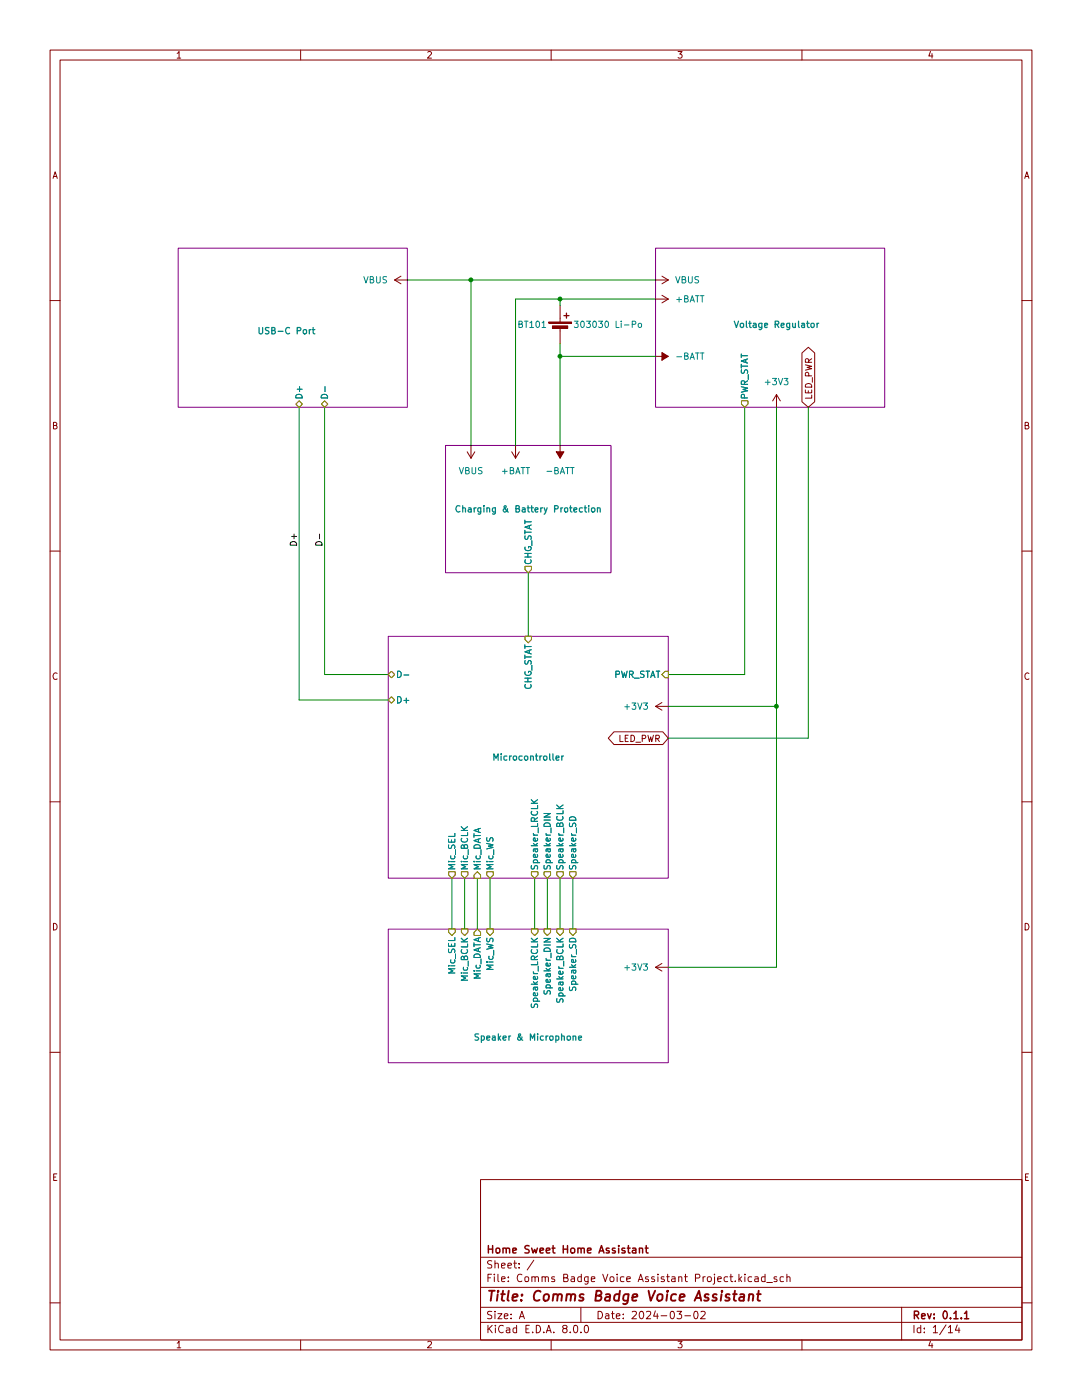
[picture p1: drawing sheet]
(kicad_sch
 (version 20231120)
 (generator "eeschema")
 (generator_version "8.0")
 (paper "A" portrait)
 (title_block
  (title "Comms Badge Voice Assistant")
  (date "2024-03-02")
  (rev "0.1.1")
  (company "Home Sweet Home Assistant"))
 (lib_symbols
  (symbol "Comms Badge Voice Assistant Project:+3V3"
   (power)
   (pin_names
    (offset 0)) (exclude_from_sim no) (in_bom yes) (on_board yes)
   (property "Reference" "#PWR" (at 0 -3.81 0) (effects (font (size 1.27 1.27)) (hide yes)))
   (property "Value" "+3V3" (at 0 3.556 0) (effects (font (size 1.27 1.27))))
   (property "Footprint" "" (at 0 0 0) (effects (font (size 1.27 1.27)) (hide yes)))
   (property "Datasheet" "" (at 0 0 0) (effects (font (size 1.27 1.27)) (hide yes)))
   (property "Description" "Power symbol creates a global label with name \"+3V3\"" (at 0 0 0) (effects (font (size 1.27 1.27)) (hide yes)))
   (symbol "+3V3_0_1"
    (polyline (pts (xy -0.762 1.27) (xy 0 2.54)) (stroke (width 0) (type default)) (fill (type none)))
    (polyline (pts (xy 0 0) (xy 0 2.54)) (stroke (width 0) (type default)) (fill (type none)))
    (polyline (pts (xy 0 2.54) (xy 0.762 1.27)) (stroke (width 0) (type default)) (fill (type none))))
   (symbol "+3V3_1_1"
    (pin power_in line (at 0 0 90) (length 0) hide (name "+3V3" (effects (font (size 1.27 1.27)))) (number "1" (effects (font (size 1.27 1.27)))))))
  (symbol "Comms Badge Voice Assistant Project:+BATT"
   (power)
   (pin_names
    (offset 0)) (exclude_from_sim no) (in_bom yes) (on_board yes)
   (property "Reference" "#PWR" (at 0 -3.81 0) (effects (font (size 1.27 1.27)) (hide yes)))
   (property "Value" "+BATT" (at 0 3.556 0) (effects (font (size 1.27 1.27))))
   (property "Footprint" "" (at 0 0 0) (effects (font (size 1.27 1.27)) (hide yes)))
   (property "Datasheet" "" (at 0 0 0) (effects (font (size 1.27 1.27)) (hide yes)))
   (property "Description" "Power symbol creates a global label with name \"+BATT\"" (at 0 0 0) (effects (font (size 1.27 1.27)) (hide yes)))
   (symbol "+BATT_0_1"
    (polyline (pts (xy -0.762 1.27) (xy 0 2.54)) (stroke (width 0) (type default)) (fill (type none)))
    (polyline (pts (xy 0 0) (xy 0 2.54)) (stroke (width 0) (type default)) (fill (type none)))
    (polyline (pts (xy 0 2.54) (xy 0.762 1.27)) (stroke (width 0) (type default)) (fill (type none))))
   (symbol "+BATT_1_1"
    (pin power_in line (at 0 0 90) (length 0) hide (name "+BATT" (effects (font (size 1.27 1.27)))) (number "1" (effects (font (size 1.27 1.27)))))))
  (symbol "Comms Badge Voice Assistant Project:-BATT"
   (power)
   (pin_names
    (offset 0)) (exclude_from_sim no) (in_bom yes) (on_board yes)
   (property "Reference" "#PWR" (at 0 -3.81 0) (effects (font (size 1.27 1.27)) (hide yes)))
   (property "Value" "-BATT" (at 0 3.556 0) (effects (font (size 1.27 1.27))))
   (property "Footprint" "" (at 0 0 0) (effects (font (size 1.27 1.27)) (hide yes)))
   (property "Datasheet" "" (at 0 0 0) (effects (font (size 1.27 1.27)) (hide yes)))
   (property "Description" "Power symbol creates a global label with name \"-BATT\"" (at 0 0 0) (effects (font (size 1.27 1.27)) (hide yes)))
   (symbol "-BATT_0_1"
    (polyline (pts (xy 0 0) (xy 0 2.54)) (stroke (width 0) (type default)) (fill (type none)))
    (polyline (pts (xy 0.762 1.27) (xy -0.762 1.27) (xy 0 2.54) (xy 0.762 1.27)) (stroke (width 0) (type default)) (fill (type outline))))
   (symbol "-BATT_1_1"
    (pin power_in line (at 0 0 90) (length 0) hide (name "-BATT" (effects (font (size 1.27 1.27)))) (number "1" (effects (font (size 1.27 1.27)))))))
  (symbol "Comms Badge Voice Assistant Project:Battery_Cell"
   (pin_numbers hide)
   (pin_names
    (offset 0) hide) (exclude_from_sim no) (in_bom yes) (on_board yes)
   (property "Reference" "BT" (at 2.54 2.54 0) (effects (font (size 1.27 1.27)) (justify left)))
   (property "Value" "Battery_Cell" (at 2.54 0 0) (effects (font (size 1.27 1.27)) (justify left)))
   (property "Footprint" "" (at 0 1.524 90) (effects (font (size 1.27 1.27)) (hide yes)))
   (property "Datasheet" "~" (at 0 1.524 90) (effects (font (size 1.27 1.27)) (hide yes)))
   (property "Description" "Single-cell battery" (at 0 0 0) (effects (font (size 1.27 1.27)) (hide yes)))
   (symbol "Battery_Cell_0_1"
    (rectangle (start -2.286 1.778) (end 2.286 1.524) (stroke (width 0) (type default)) (fill (type outline)))
    (rectangle (start -1.524 1.016) (end 1.524 0.508) (stroke (width 0) (type default)) (fill (type outline)))
    (polyline (pts (xy 0 0.762) (xy 0 0)) (stroke (width 0) (type default)) (fill (type none)))
    (polyline (pts (xy 0 1.778) (xy 0 2.54)) (stroke (width 0) (type default)) (fill (type none)))
    (polyline (pts (xy 0.762 3.048) (xy 1.778 3.048)) (stroke (width 0.254) (type default)) (fill (type none)))
    (polyline (pts (xy 1.27 3.556) (xy 1.27 2.54)) (stroke (width 0.254) (type default)) (fill (type none))))
   (symbol "Battery_Cell_1_1"
    (pin passive line (at 0 5.08 270) (length 2.54) (name "+" (effects (font (size 1.27 1.27)))) (number "1" (effects (font (size 1.27 1.27)))))
    (pin passive line (at 0 -2.54 90) (length 2.54) (name "-" (effects (font (size 1.27 1.27)))) (number "2" (effects (font (size 1.27 1.27)))))))
  (symbol "Comms Badge Voice Assistant Project:VBUS"
   (power)
   (pin_names
    (offset 0)) (exclude_from_sim no) (in_bom yes) (on_board yes)
   (property "Reference" "#PWR" (at 0 -3.81 0) (effects (font (size 1.27 1.27)) (hide yes)))
   (property "Value" "VBUS" (at 0 3.81 0) (effects (font (size 1.27 1.27))))
   (property "Footprint" "" (at 0 0 0) (effects (font (size 1.27 1.27)) (hide yes)))
   (property "Datasheet" "" (at 0 0 0) (effects (font (size 1.27 1.27)) (hide yes)))
   (property "Description" "Power symbol creates a global label with name \"VBUS\"" (at 0 0 0) (effects (font (size 1.27 1.27)) (hide yes)))
   (symbol "VBUS_0_1"
    (polyline (pts (xy -0.762 1.27) (xy 0 2.54)) (stroke (width 0) (type default)) (fill (type none)))
    (polyline (pts (xy 0 0) (xy 0 2.54)) (stroke (width 0) (type default)) (fill (type none)))
    (polyline (pts (xy 0 2.54) (xy 0.762 1.27)) (stroke (width 0) (type default)) (fill (type none))))
   (symbol "VBUS_1_1"
    (pin power_in line (at 0 0 90) (length 0) hide (name "VBUS" (effects (font (size 1.27 1.27)))) (number "1" (effects (font (size 1.27 1.27))))))))
 (junction
  (at 111.76 71.12)
  (diameter 0)
  (color 0 0 0 0))
 (junction
  (at 111.76 59.69)
  (diameter 0)
  (color 0 0 0 0))
 (junction
  (at 154.94 140.97)
  (diameter 0)
  (color 0 0 0 0))
 (junction
  (at 93.98 55.88)
  (diameter 0)
  (color 0 0 0 0))
 (wire
  (pts (xy 111.76 68.58) (xy 111.76 71.12))
  (stroke (width 0) (type default)))
 (wire
  (pts (xy 148.59 81.28) (xy 148.59 134.62))
  (stroke (width 0) (type default)))
 (wire
  (pts (xy 111.76 175.26) (xy 111.76 185.42))
  (stroke (width 0) (type default)))
 (wire
  (pts (xy 81.28 55.88) (xy 93.98 55.88))
  (stroke (width 0) (type default)))
 (wire
  (pts (xy 92.71 175.26) (xy 92.71 185.42))
  (stroke (width 0) (type default)))
 (wire
  (pts (xy 77.47 139.7) (xy 59.69 139.7))
  (stroke (width 0) (type default)))
 (wire
  (pts (xy 93.98 55.88) (xy 130.81 55.88))
  (stroke (width 0) (type default)))
 (wire
  (pts (xy 102.87 88.9) (xy 102.87 59.69))
  (stroke (width 0) (type default)))
 (wire
  (pts (xy 109.22 175.26) (xy 109.22 185.42))
  (stroke (width 0) (type default)))
 (wire
  (pts (xy 105.41 114.3) (xy 105.41 127))
  (stroke (width 0) (type default)))
 (wire
  (pts (xy 111.76 59.69) (xy 130.81 59.69))
  (stroke (width 0) (type default)))
 (wire
  (pts (xy 90.17 175.26) (xy 90.17 185.42))
  (stroke (width 0) (type default)))
 (wire
  (pts (xy 111.76 71.12) (xy 111.76 88.9))
  (stroke (width 0) (type default)))
 (wire
  (pts (xy 133.35 140.97) (xy 154.94 140.97))
  (stroke (width 0) (type default)))
 (wire
  (pts (xy 161.29 147.32) (xy 133.35 147.32))
  (stroke (width 0) (type default)))
 (wire
  (pts (xy 106.68 175.26) (xy 106.68 185.42))
  (stroke (width 0) (type default)))
 (wire
  (pts (xy 133.35 134.62) (xy 148.59 134.62))
  (stroke (width 0) (type default)))
 (wire
  (pts (xy 97.79 175.26) (xy 97.79 185.42))
  (stroke (width 0) (type default)))
 (wire
  (pts (xy 111.76 71.12) (xy 130.81 71.12))
  (stroke (width 0) (type default)))
 (wire
  (pts (xy 161.29 81.28) (xy 161.29 147.32))
  (stroke (width 0) (type default)))
 (wire
  (pts (xy 93.98 55.88) (xy 93.98 88.9))
  (stroke (width 0) (type default)))
 (wire
  (pts (xy 133.35 193.04) (xy 154.94 193.04))
  (stroke (width 0) (type default)))
 (wire
  (pts (xy 114.3 175.26) (xy 114.3 185.42))
  (stroke (width 0) (type default)))
 (wire
  (pts (xy 59.69 81.28) (xy 59.69 139.7))
  (stroke (width 0) (type default)))
 (wire
  (pts (xy 111.76 60.96) (xy 111.76 59.69))
  (stroke (width 0) (type default)))
 (wire
  (pts (xy 154.94 193.04) (xy 154.94 140.97))
  (stroke (width 0) (type default)))
 (wire
  (pts (xy 95.25 175.26) (xy 95.25 185.42))
  (stroke (width 0) (type default)))
 (wire
  (pts (xy 64.77 81.28) (xy 64.77 134.62))
  (stroke (width 0) (type default)))
 (wire
  (pts (xy 102.87 59.69) (xy 111.76 59.69))
  (stroke (width 0) (type default)))
 (wire
  (pts (xy 77.47 134.62) (xy 64.77 134.62))
  (stroke (width 0) (type default)))
 (wire
  (pts (xy 154.94 81.28) (xy 154.94 140.97))
  (stroke (width 0) (type default)))
 (label "D-"
  (at 64.77 109.22 90)
  (fields_autoplaced yes)
  (effects (font (size 1.27 1.27)) (justify left bottom)))
 (label "D+"
  (at 59.69 109.22 90)
  (fields_autoplaced yes)
  (effects (font (size 1.27 1.27)) (justify left bottom)))
 (global_label "LED_PWR"
  (shape tri_state)
  (at 161.29 81.28 90)
  (fields_autoplaced yes)
  (effects (font (size 1.27 1.27)) (justify left))
  (property "Intersheetrefs" "${INTERSHEET_REFS}" (at 161.29 68.7774 90) (effects (font (size 1.27 1.27)) (justify left) (hide yes))))
 (global_label "LED_PWR"
  (shape tri_state)
  (at 133.35 147.32 180)
  (fields_autoplaced yes)
  (effects (font (size 1.27 1.27)) (justify right))
  (property "Intersheetrefs" "${INTERSHEET_REFS}" (at 120.8474 147.32 0) (effects (font (size 1.27 1.27)) (justify right) (hide yes))))
 (symbol
  (lib_id "Comms Badge Voice Assistant Project:Battery_Cell")
  (at 111.76 66.04 0)
  (unit 1)
  (exclude_from_sim no)
  (in_bom yes)
  (on_board yes)
  (dnp no)
  (property "Reference" "BT101" (at 109.22 64.77 0) (effects (font (size 1.27 1.27)) (justify right)))
  (property "Value" "303030 Li-Po" (at 114.3 64.77 0) (effects (font (size 1.27 1.27)) (justify left)))
  (property "Footprint" "Connector_Wire:SolderWire-0.25sqmm_1x02_P4.5mm_D0.65mm_OD2mm" (at 111.76 64.516 90) (effects (font (size 1.27 1.27)) (hide yes)))
  (property "Datasheet" "~" (at 111.76 64.516 90) (effects (font (size 1.27 1.27)) (hide yes)))
  (property "Description" "" (at 111.76 66.04 0) (effects (font (size 1.27 1.27)) (hide yes)))
  (property "LCSC #" "" (at 111.76 66.04 0) (effects (font (size 1.27 1.27)) (hide yes)))
  (property "Mfr. Part #" "" (at 111.76 66.04 0) (effects (font (size 1.27 1.27)) (hide yes)))
  (property "DigiKey #" "" (at 111.76 66.04 0) (effects (font (size 1.27 1.27)) (hide yes)))
  (property "Mouser #" "" (at 111.76 66.04 0) (effects (font (size 1.27 1.27)) (hide yes)))
  (property "Price" "" (at 111.76 66.04 0) (effects (font (size 1.27 1.27)) (hide yes)))
  (pin "1")
  (pin "2"))
 (symbol
  (lib_id "Comms Badge Voice Assistant Project:+BATT")
  (at 102.87 88.9 180)
  (unit 1)
  (exclude_from_sim no)
  (in_bom yes)
  (on_board yes)
  (dnp no)
  (fields_autoplaced yes)
  (property "Reference" "#PWR0110" (at 102.87 85.09 0) (effects (font (size 1.27 1.27)) (hide yes)))
  (property "Value" "+BATT" (at 102.87 93.98 0) (effects (font (size 1.27 1.27))))
  (property "Footprint" "" (at 102.87 88.9 0) (effects (font (size 1.27 1.27)) (hide yes)))
  (property "Datasheet" "" (at 102.87 88.9 0) (effects (font (size 1.27 1.27)) (hide yes)))
  (property "Description" "" (at 102.87 88.9 0) (effects (font (size 1.27 1.27)) (hide yes)))
  (pin "1"))
 (symbol
  (lib_id "Comms Badge Voice Assistant Project:+3V3")
  (at 133.35 193.04 90)
  (unit 1)
  (exclude_from_sim no)
  (in_bom yes)
  (on_board yes)
  (dnp no)
  (fields_autoplaced yes)
  (property "Reference" "#PWR0115" (at 137.16 193.04 0) (effects (font (size 1.27 1.27)) (hide yes)))
  (property "Value" "+3V3" (at 129.54 193.04 90) (effects (font (size 1.27 1.27)) (justify left)))
  (property "Footprint" "" (at 133.35 193.04 0) (effects (font (size 1.27 1.27)) (hide yes)))
  (property "Datasheet" "" (at 133.35 193.04 0) (effects (font (size 1.27 1.27)) (hide yes)))
  (property "Description" "" (at 133.35 193.04 0) (effects (font (size 1.27 1.27)) (hide yes)))
  (pin "1"))
 (symbol
  (lib_id "Comms Badge Voice Assistant Project:+BATT")
  (at 130.81 59.69 270)
  (unit 1)
  (exclude_from_sim no)
  (in_bom yes)
  (on_board yes)
  (dnp no)
  (fields_autoplaced yes)
  (property "Reference" "#PWR0103" (at 127 59.69 0) (effects (font (size 1.27 1.27)) (hide yes)))
  (property "Value" "+BATT" (at 134.62 59.69 90) (effects (font (size 1.27 1.27)) (justify left)))
  (property "Footprint" "" (at 130.81 59.69 0) (effects (font (size 1.27 1.27)) (hide yes)))
  (property "Datasheet" "" (at 130.81 59.69 0) (effects (font (size 1.27 1.27)) (hide yes)))
  (property "Description" "" (at 130.81 59.69 0) (effects (font (size 1.27 1.27)) (hide yes)))
  (pin "1"))
 (symbol
  (lib_id "Comms Badge Voice Assistant Project:+3V3")
  (at 154.94 81.28 0)
  (unit 1)
  (exclude_from_sim no)
  (in_bom yes)
  (on_board yes)
  (dnp no)
  (fields_autoplaced yes)
  (property "Reference" "#PWR0107" (at 154.94 85.09 0) (effects (font (size 1.27 1.27)) (hide yes)))
  (property "Value" "+3V3" (at 154.94 76.2 0) (effects (font (size 1.27 1.27))))
  (property "Footprint" "" (at 154.94 81.28 0) (effects (font (size 1.27 1.27)) (hide yes)))
  (property "Datasheet" "" (at 154.94 81.28 0) (effects (font (size 1.27 1.27)) (hide yes)))
  (property "Description" "" (at 154.94 81.28 0) (effects (font (size 1.27 1.27)) (hide yes)))
  (pin "1"))
 (symbol
  (lib_id "Comms Badge Voice Assistant Project:VBUS")
  (at 130.81 55.88 270)
  (unit 1)
  (exclude_from_sim no)
  (in_bom yes)
  (on_board yes)
  (dnp no)
  (fields_autoplaced yes)
  (property "Reference" "#PWR0102" (at 127 55.88 0) (effects (font (size 1.27 1.27)) (hide yes)))
  (property "Value" "VBUS" (at 134.62 55.88 90) (effects (font (size 1.27 1.27)) (justify left)))
  (property "Footprint" "" (at 130.81 55.88 0) (effects (font (size 1.27 1.27)) (hide yes)))
  (property "Datasheet" "" (at 130.81 55.88 0) (effects (font (size 1.27 1.27)) (hide yes)))
  (property "Description" "" (at 130.81 55.88 0) (effects (font (size 1.27 1.27)) (hide yes)))
  (pin "1"))
 (symbol
  (lib_id "Comms Badge Voice Assistant Project:-BATT")
  (at 130.81 71.12 270)
  (unit 1)
  (exclude_from_sim no)
  (in_bom yes)
  (on_board yes)
  (dnp no)
  (fields_autoplaced yes)
  (property "Reference" "#PWR0105" (at 127 71.12 0) (effects (font (size 1.27 1.27)) (hide yes)))
  (property "Value" "-BATT" (at 134.62 71.12 90) (effects (font (size 1.27 1.27)) (justify left)))
  (property "Footprint" "" (at 130.81 71.12 0) (effects (font (size 1.27 1.27)) (hide yes)))
  (property "Datasheet" "" (at 130.81 71.12 0) (effects (font (size 1.27 1.27)) (hide yes)))
  (property "Description" "" (at 130.81 71.12 0) (effects (font (size 1.27 1.27)) (hide yes)))
  (pin "1"))
 (symbol
  (lib_id "Comms Badge Voice Assistant Project:VBUS")
  (at 81.28 55.88 90)
  (unit 1)
  (exclude_from_sim no)
  (in_bom yes)
  (on_board yes)
  (dnp no)
  (fields_autoplaced yes)
  (property "Reference" "#PWR0101" (at 85.09 55.88 0) (effects (font (size 1.27 1.27)) (hide yes)))
  (property "Value" "VBUS" (at 77.47 55.88 90) (effects (font (size 1.27 1.27)) (justify left)))
  (property "Footprint" "" (at 81.28 55.88 0) (effects (font (size 1.27 1.27)) (hide yes)))
  (property "Datasheet" "" (at 81.28 55.88 0) (effects (font (size 1.27 1.27)) (hide yes)))
  (property "Description" "" (at 81.28 55.88 0) (effects (font (size 1.27 1.27)) (hide yes)))
  (pin "1"))
 (symbol
  (lib_id "Comms Badge Voice Assistant Project:+3V3")
  (at 133.35 140.97 90)
  (unit 1)
  (exclude_from_sim no)
  (in_bom yes)
  (on_board yes)
  (dnp no)
  (fields_autoplaced yes)
  (property "Reference" "#PWR0113" (at 137.16 140.97 0) (effects (font (size 1.27 1.27)) (hide yes)))
  (property "Value" "+3V3" (at 129.54 140.97 90) (effects (font (size 1.27 1.27)) (justify left)))
  (property "Footprint" "" (at 133.35 140.97 0) (effects (font (size 1.27 1.27)) (hide yes)))
  (property "Datasheet" "" (at 133.35 140.97 0) (effects (font (size 1.27 1.27)) (hide yes)))
  (property "Description" "" (at 133.35 140.97 0) (effects (font (size 1.27 1.27)) (hide yes)))
  (pin "1"))
 (symbol
  (lib_id "Comms Badge Voice Assistant Project:VBUS")
  (at 93.98 88.9 180)
  (unit 1)
  (exclude_from_sim no)
  (in_bom yes)
  (on_board yes)
  (dnp no)
  (fields_autoplaced yes)
  (property "Reference" "#PWR0109" (at 93.98 85.09 0) (effects (font (size 1.27 1.27)) (hide yes)))
  (property "Value" "VBUS" (at 93.98 93.98 0) (effects (font (size 1.27 1.27))))
  (property "Footprint" "" (at 93.98 88.9 0) (effects (font (size 1.27 1.27)) (hide yes)))
  (property "Datasheet" "" (at 93.98 88.9 0) (effects (font (size 1.27 1.27)) (hide yes)))
  (property "Description" "" (at 93.98 88.9 0) (effects (font (size 1.27 1.27)) (hide yes)))
  (pin "1"))
 (symbol
  (lib_id "Comms Badge Voice Assistant Project:-BATT")
  (at 111.76 88.9 180)
  (unit 1)
  (exclude_from_sim no)
  (in_bom yes)
  (on_board yes)
  (dnp no)
  (fields_autoplaced yes)
  (property "Reference" "#PWR0111" (at 111.76 85.09 0) (effects (font (size 1.27 1.27)) (hide yes)))
  (property "Value" "-BATT" (at 111.76 93.98 0) (effects (font (size 1.27 1.27))))
  (property "Footprint" "" (at 111.76 88.9 0) (effects (font (size 1.27 1.27)) (hide yes)))
  (property "Datasheet" "" (at 111.76 88.9 0) (effects (font (size 1.27 1.27)) (hide yes)))
  (property "Description" "" (at 111.76 88.9 0) (effects (font (size 1.27 1.27)) (hide yes)))
  (pin "1"))
 (sheet
  (at 88.9 88.9)
  (size 33.02 25.4)
  (stroke (width 0.1524) (type solid))
  (fill (color 0 0 0 0.0000))
  (property "Sheetname" "Charging & Battery Protection" (at 105.41 101.6 0) (effects (font (size 1.27 1.27)
    (bold yes))))
  (property "Sheetfile" "Charging_Battery_Protection.kicad_sch" (at 88.9 112.3446 0) (effects (font (size 1.27 1.27)) (justify left top) (hide yes)))
  (pin "CHG_STAT" output (at 105.41 114.3 270) (effects (font (size 1.27 1.27)) (justify left))))
 (sheet
  (at 77.47 127)
  (size 55.88 48.26)
  (stroke (width 0.1524) (type solid))
  (fill (color 0 0 0 0.0000))
  (property "Sheetname" "Microcontroller" (at 105.41 151.13 0) (effects (font (size 1.27 1.27)
    (bold yes))))
  (property "Sheetfile" "Microcontroller.kicad_sch" (at 77.47 175.8446 0) (effects (font (size 1.27 1.27)) (justify left top) (hide yes)))
  (pin "D+" bidirectional (at 77.47 139.7 180) (effects (font (size 1.27 1.27)) (justify left)))
  (pin "D-" bidirectional (at 77.47 134.62 180) (effects (font (size 1.27 1.27)) (justify left)))
  (pin "Mic_WS" output (at 97.79 175.26 270) (effects (font (size 1.27 1.27)) (justify left)))
  (pin "Mic_DATA" input (at 95.25 175.26 270) (effects (font (size 1.27 1.27)) (justify left)))
  (pin "Mic_SEL" output (at 90.17 175.26 270) (effects (font (size 1.27 1.27)) (justify left)))
  (pin "Mic_BCLK" output (at 92.71 175.26 270) (effects (font (size 1.27 1.27)) (justify left)))
  (pin "Speaker_BCLK" output (at 111.76 175.26 270) (effects (font (size 1.27 1.27)) (justify left)))
  (pin "Speaker_SD" output (at 114.3 175.26 270) (effects (font (size 1.27 1.27)) (justify left)))
  (pin "Speaker_DIN" output (at 109.22 175.26 270) (effects (font (size 1.27 1.27)) (justify left)))
  (pin "Speaker_LRCLK" output (at 106.68 175.26 270) (effects (font (size 1.27 1.27)) (justify left)))
  (pin "CHG_STAT" input (at 105.41 127 90) (effects (font (size 1.27 1.27)) (justify right)))
  (pin "PWR_STAT" input (at 133.35 134.62 0) (effects (font (size 1.27 1.27)) (justify right))))
 (sheet
  (at 77.47 185.42)
  (size 55.88 26.67)
  (stroke (width 0.1524) (type solid))
  (fill (color 0 0 0 0.0000))
  (property "Sheetname" "Speaker & Microphone" (at 105.41 207.01 0) (effects (font (size 1.27 1.27)
    (bold yes))))
  (property "Sheetfile" "Speaker_Microphone.kicad_sch" (at 77.47 212.6746 0) (effects (font (size 1.27 1.27)) (justify left top) (hide yes)))
  (pin "Mic_BCLK" input (at 92.71 185.42 90) (effects (font (size 1.27 1.27)) (justify right)))
  (pin "Mic_DATA" output (at 95.25 185.42 90) (effects (font (size 1.27 1.27)) (justify right)))
  (pin "Mic_WS" input (at 97.79 185.42 90) (effects (font (size 1.27 1.27)) (justify right)))
  (pin "Speaker_LRCLK" input (at 106.68 185.42 90) (effects (font (size 1.27 1.27)) (justify right)))
  (pin "Speaker_DIN" input (at 109.22 185.42 90) (effects (font (size 1.27 1.27)) (justify right)))
  (pin "Speaker_BCLK" input (at 111.76 185.42 90) (effects (font (size 1.27 1.27)) (justify right)))
  (pin "Speaker_SD" input (at 114.3 185.42 90) (effects (font (size 1.27 1.27)) (justify right)))
  (pin "Mic_SEL" input (at 90.17 185.42 90) (effects (font (size 1.27 1.27)) (justify right))))
 (sheet
  (at 130.81 49.53)
  (size 45.72 31.75)
  (stroke (width 0.1524) (type solid))
  (fill (color 0 0 0 0.0000))
  (property "Sheetname" "Voltage Regulator" (at 154.94 64.77 0) (effects (font (size 1.27 1.27)
    (bold yes))))
  (property "Sheetfile" "Voltage_Regulator.kicad_sch" (at 130.81 72.9746 0) (effects (font (size 1.27 1.27)) (justify left top) (hide yes)))
  (pin "PWR_STAT" output (at 148.59 81.28 270) (effects (font (size 1.27 1.27)) (justify left))))
 (sheet
  (at 35.56 49.53)
  (size 45.72 31.75)
  (stroke (width 0.1524) (type solid))
  (fill (color 0 0 0 0.0000))
  (property "Sheetname" "USB-C Port" (at 57.15 66.04 0) (effects (font (size 1.27 1.27)
    (bold yes))))
  (property "Sheetfile" "USB-C_Port.kicad_sch" (at 35.56 72.9746 0) (effects (font (size 1.27 1.27)) (justify left top) (hide yes)))
  (pin "D+" bidirectional (at 59.69 81.28 270) (effects (font (size 1.27 1.27)) (justify left)))
  (pin "D-" bidirectional (at 64.77 81.28 270) (effects (font (size 1.27 1.27)) (justify left))))
 (sheet_instances
  (path ""
   (page "1"))))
